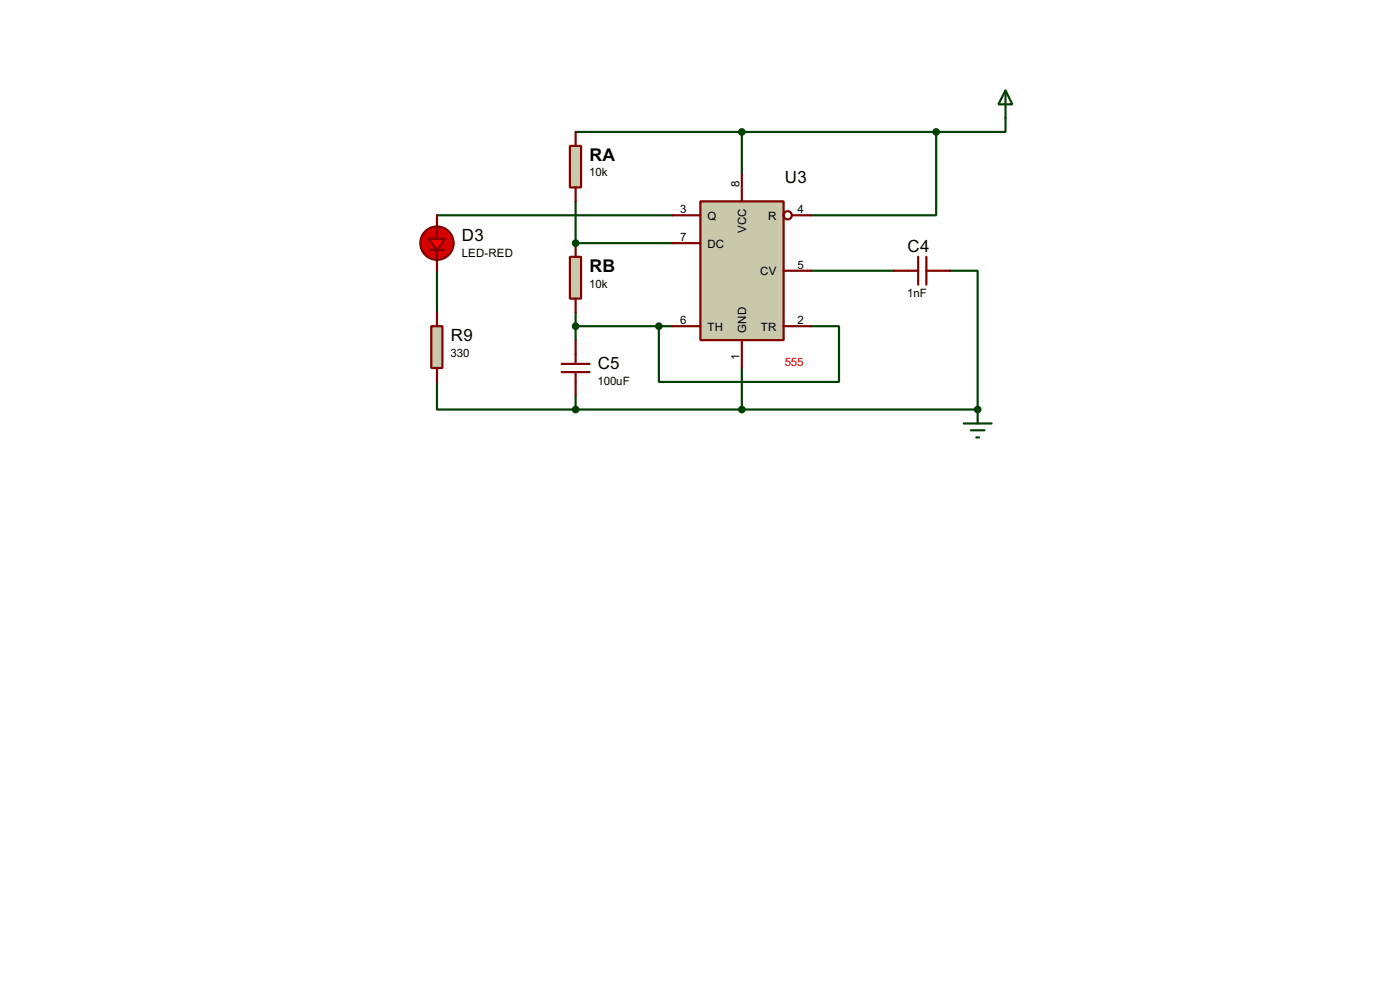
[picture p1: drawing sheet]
<svg xmlns="http://www.w3.org/2000/svg" width="256mm" height="180mm" viewBox="0 0 256 180" stroke-linecap="round" stroke-linejoin="round" font-family="sans-serif">
<path d="M80.1 39.4h43.1M105.5 24.2h30.4v7.6M105.5 36.9v7.6M80.1 49.6v7.6M105.5 57.2v5.1M105.5 59.7h17.7M120.7 59.7v10.2h33v-10.2h-5.1M148.6 49.6h15.3M80.1 69.9v5.1h25.4M105.5 72.4v2.6M135.9 67.4v7.6h-30.4" fill="none" stroke="#004000" stroke-width=".4"/>
<circle cx="105.5" cy="44.5" r=".2" fill="#004000"/>
<path d="M135.9 24.2h35.6M171.5 24.2v15.2h-22.9M184.2 21.6v2.6h-12.7M105.5 44.5h17.7" fill="none" stroke="#004000" stroke-width=".4"/>
<circle cx="179.1" cy="75" r=".2" fill="#004000"/>
<path d="M174 49.6h5.1v25.4h-43.2" fill="none" stroke="#004000" stroke-width=".4"/>
<path d="M128.3 36.9h15.3v25.4h-15.3z" fill="#c8c8aa" stroke="#800000" stroke-width=".4"/>
<g fill="none" stroke="#800000" stroke-width=".4">
<path d="M123.2 39.4h5.1M135.9 31.8v5.1M145.1 39.4h3.5M123.2 44.5h5.1M123.2 59.7h5.1M143.6 59.7h5M143.6 49.6h5M135.9 62.3v5.1"/>
<circle cx="144.3" cy="39.4" r=".75"/>
</g>
<path d="M79 59.7h2.1v7.7h-2.1z" fill="#c8c8aa" stroke="#800000" stroke-width=".4"/>
<path d="M80.1 57.2v2.5M80.1 67.4v2.5" fill="none" stroke="#800000" stroke-width=".4"/>
<circle cx="80" cy="44.5" r="3.1" fill="#d50000" stroke="#800000" stroke-width=".4"/>
<path d="M78.8 45.8h2.5M80.1 41.5v2.2M80.1 45.8v1.8" fill="none" stroke="#800000" stroke-width=".4"/>
<path d="M78.5 43.7h3.1l-1.5 2.1z" fill="#f00" stroke="#800000" stroke-width=".4"/>
<path d="M80.1 39.4v2.6M80.1 47v2.6M163.9 49.6h4.3M168.2 47v5.1M169.7 47v5.1M169.7 49.6h4.3" fill="none" stroke="#800000" stroke-width=".4"/>
<circle cx="135.9" cy="75" r=".5" fill="#004000" stroke="#004000" stroke-width=".4"/>
<path d="M104.4 26.7h2.1v7.6h-2.1z" fill="#c8c8aa" stroke="#800000" stroke-width=".4"/>
<path d="M105.5 24.2v2.5M105.5 34.3v2.6M102.9 68.1h5.1M102.9 66.6h5.1M105.5 62.3v4.3M105.5 68.1v4.3" fill="none" stroke="#800000" stroke-width=".4"/>
<g fill="#004000" stroke="#004000" stroke-width=".4">
<circle cx="135.9" cy="24.2" r=".5"/>
<circle cx="105.4" cy="75" r=".5"/>
<circle cx="120.7" cy="59.7" r=".5"/>
</g>
<path d="M104.4 47h2.1v7.7h-2.1z" fill="#c8c8aa" stroke="#800000" stroke-width=".4"/>
<path d="M105.5 44.5v2.5M105.5 54.7v2.5" fill="none" stroke="#800000" stroke-width=".4"/>
<g fill="#004000" stroke="#004000" stroke-width=".4">
<circle cx="105.4" cy="59.7" r=".5"/>
<circle cx="105.4" cy="44.5" r=".5"/>
<circle cx="171.5" cy="24.2" r=".5"/>
<circle cx="179.1" cy="75" r=".5"/>
</g>
<path d="M184.2 16.6l1.3 2.5h-2.6zM184.2 16.6v5M176.6 77.5h5.1M177.9 78.8h2.5M179.1 75v2.5M178.9 80.1h.5" fill="none" stroke="#004000" stroke-width=".4"/>
<g font-size="3.6">
<text x="108" y="29.5">RA</text>
<text x="108" y="49.7">RB</text>
</g>
<g font-size="3.5">
<text x="143.8" y="33.5">U3</text>
<text x="84.6" y="44.1">D3</text>
<text x="166.3" y="46.2">C4</text>
<text x="82.6" y="62.4">R9</text>
<text x="109.5" y="67.5">C5</text>
</g>
<g font-size="2.4">
<text x="107.9" y="32.3">10k</text>
<text x="135.5" y="34.3" transform="rotate(-90 135.5 34.3)">8</text>
<text x="124.6" y="39">3</text>
<text x="129.6" y="40.2">Q</text>
<text x="140.7" y="40.2">R</text>
<text x="146.1" y="39">4</text>
<text x="84.6" y="47.1">LED-RED</text>
<text x="124.6" y="44.1">7</text>
<text x="129.6" y="45.3">DC</text>
<text x="136.7" y="42.7" transform="rotate(-90 136.7 42.7)">VCC</text>
<text x="107.9" y="52.6">10k</text>
<text x="139.3" y="50.4">CV</text>
<text x="146.1" y="49.2">5</text>
<text x="124.6" y="59.3">6</text>
<text x="146.1" y="59.3">2</text>
<text x="166.2" y="54.3">1nF</text>
<text x="82.6" y="65.4">330</text>
<text x="129.6" y="60.5">TH</text>
<text x="135.5" y="65.9" transform="rotate(-90 135.5 65.9)">1</text>
<text x="136.7" y="61" transform="rotate(-90 136.7 61)">GND</text>
<text x="139.4" y="60.5">TR</text>
<text x="109.5" y="70.4">100uF</text>
</g>
<text font-size="2.4" fill="#f00" x="143.8" y="67">555</text>
</svg>
